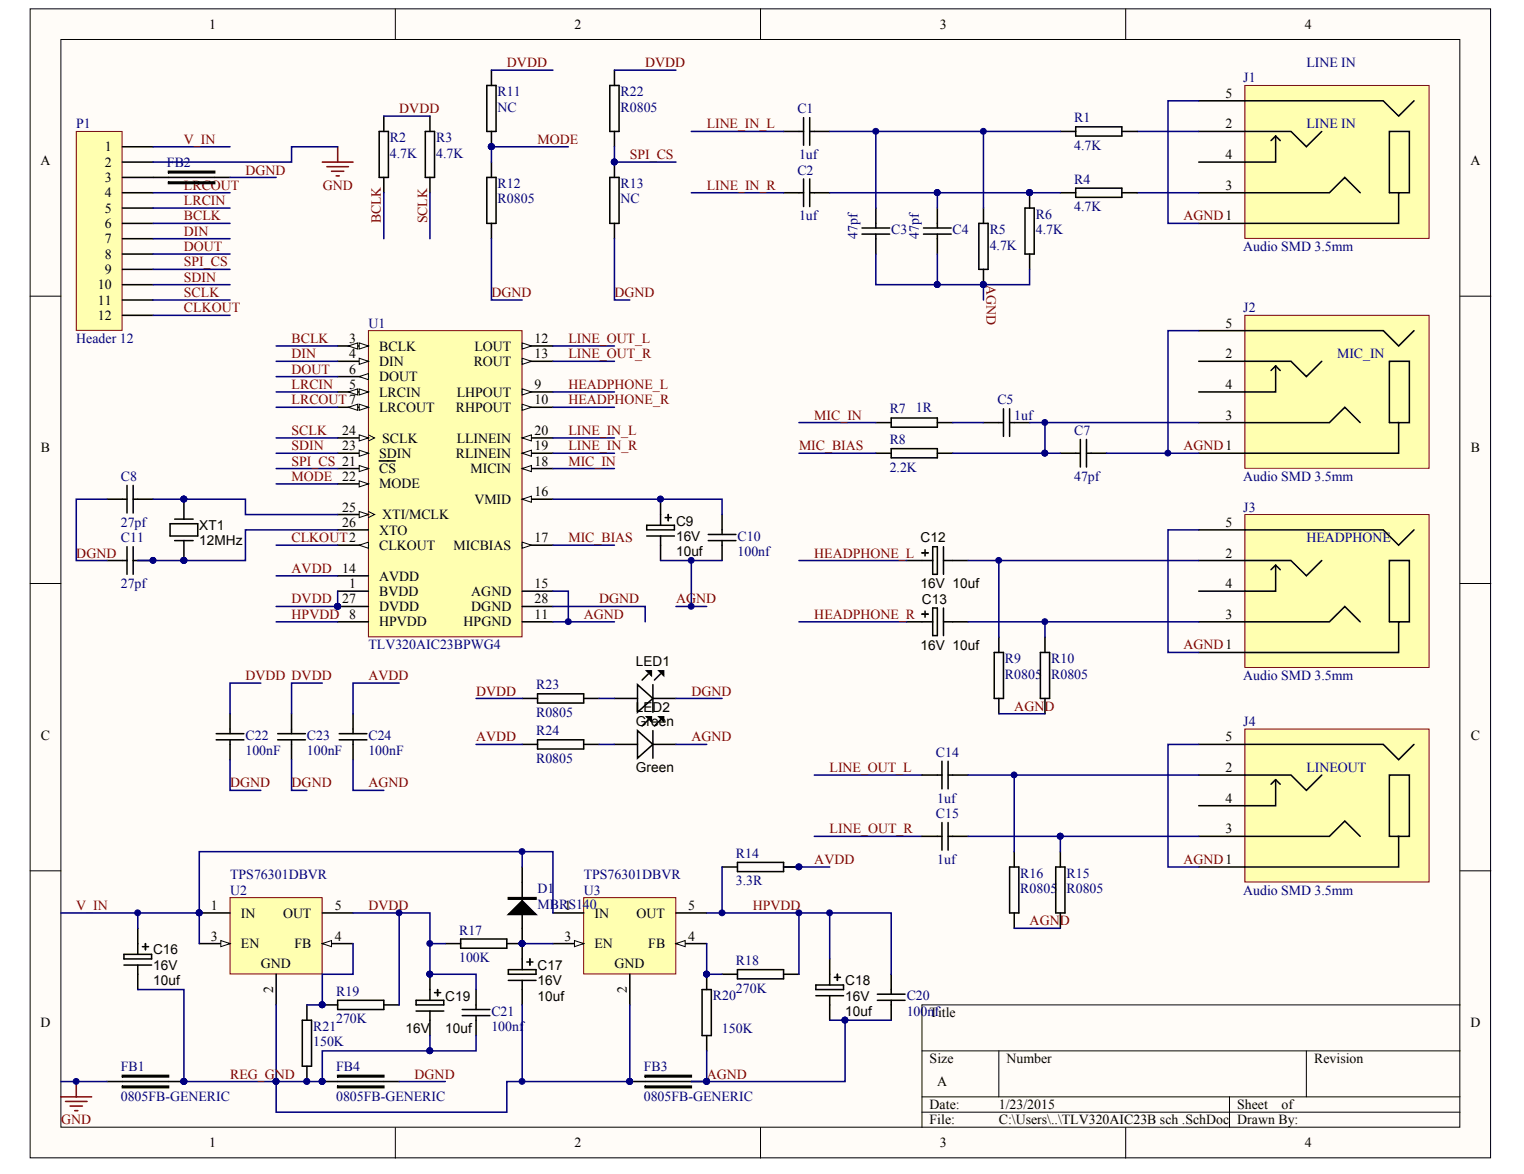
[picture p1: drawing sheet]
# Altium schematic sheet TLV320AIC23B sch .SchDoc
size A; PageSetup: Record=PageOptions|CenterHorizontal=True|CenterVertical=True|PrintScale=1.07|XCorrection=1.00|YCorrection=1.00|PrintKind=0|BorderSize=5000000|LeftOffset=0|BottomOffset=0|Orientation=2|PaperLength=1000|PaperWidth=1000|Scale=100|PaperSource=7|PrintQuality=-4|MediaType=1|DitherType=10|PaperKind=Letter|PrintScaleMode=1

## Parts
C1  1uf  [0805C-GENERIC]
C2  1uf  [0805C-GENERIC]
C3  47pf  [0805C-GENERIC]
C4  47pf  [0805C-GENERIC]
C5  1uf  [0805C-GENERIC]
C7  47pf  [0805C-GENERIC]
C8  27pf  [0805C-GENERIC]
C9  Ratings: 16V  [CAPMP3528X210N]  (hidden comment: 10uf)
C10  100nf  [0805C-GENERIC]
C11  27pf  [0805C-GENERIC]
C12  Ratings: 16V  [CAPMP3528X210N]  (hidden comment: 10uf)
C13  Ratings: 16V  [CAPMP3528X210N]  (hidden comment: 10uf)
C14  1uf  [0805C-GENERIC]
C15  1uf  [0805C-GENERIC]
C16  Ratings: 16V  [CAPMP3528X210N]  (hidden comment: 10uf)
C17  Ratings: 16V  [CAPMP3528X210N]  (hidden comment: 10uf)
C18  Ratings: 16V  [CAPMP3528X210N]  (hidden comment: 10uf)
C19  Ratings: 16V  [CAPMP3528X210N]  (hidden comment: 10uf)
C20  100nf  [0805C-GENERIC]
C21  100nf  [0805C-GENERIC]
C22  100nF  [0603C-GENERIC]
C23  100nF  [0603C-GENERIC]
C24  100nF  [0603C-GENERIC]
D1  MBRS140  [DIODE-SMA]
FB1  0805FB-GENERIC  [0805FB-GENERIC]
FB2  (no value)  [0805FB-GENERIC]
FB3  0805FB-GENERIC  [0805FB-GENERIC]
FB4  0805FB-GENERIC  [0805FB-GENERIC]
J1  Audio SMD 3.5mm  [SMDAudio3.5mm]
J2  Audio SMD 3.5mm  [SMDAudio3.5mm]
J3  Audio SMD 3.5mm  [SMDAudio3.5mm]
J4  Audio SMD 3.5mm  [SMDAudio3.5mm]
LED1  Green  [LED-0805-K]
LED2  Green  [LED-0805-K]
P1  Header 12  [HDR1X12]
R1  4.7K  [0805R-GENERIC]
R2  4.7K  [0805R-GENERIC]
R3  4.7K  [0805R-GENERIC]
R4  4.7K  [0805R-GENERIC]
R5  4.7K  [0805R-GENERIC]
R6  4.7K  [0805R-GENERIC]
R7  1R  [0805R-GENERIC]
R8  2.2K  [0805R-GENERIC]
R9  R0805  [0805R-GENERIC]
R10  R0805  [0805R-GENERIC]
R11  NC  [0805R-GENERIC]
R12  R0805  [0805R-GENERIC]
R13  NC  [0805R-GENERIC]
R14  3.3R  [0805R-GENERIC]
R15  R0805  [0805R-GENERIC]
R16  R0805  [0805R-GENERIC]
R17  100K  [0805R-GENERIC]
R18  270K  [0805R-GENERIC]
R19  270K  [0805R-GENERIC]
R20  150K  [0805R-GENERIC]
R21  150K  [0805R-GENERIC]
R22  R0805  [0805R-GENERIC]
R23  R0805  [0805R-GENERIC]
R24  R0805  [0805R-GENERIC]
U1  TLV320AIC23BPWG4  [PW28_N]
U2  TPS76301DBVR  [TI-DBV5_N]
U3  TPS76301DBVR  [TI-DBV5_N]
XT1  12MHz  [CRYSTAL_HC49-US-SM]

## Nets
GND: FB1.1 P1.2
AGND: C3.1 C4.1 C7.1 C9.2 C10.2 C18.2 C20.2 C24.2 FB3.2 J1.1 J1.5 J2.1 J2.5 J3.1 J3.5 J4.1 J4.5 LED2.K R5.1 R6.1 R9.1 R10.1 R15.1 R16.1 R20.1 U1.11(HPGND) U1.15(AGND)
AVDD: C24.1 R14.2 R24.2 U1.14(AVDD)
BCLK: P1.6 R2.1 U1.3(BCLK)
CLKOUT: P1.12 U1.2(CLKOUT)
DGND: C8.1 C11.2 C22.2 C23.2 FB2.2 FB4.2 LED1.K R12.1 R13.1 U1.28(DGND)
DIN: P1.7 U1.4(DIN)
DOUT: P1.8 U1.6(DOUT)
DVDD: C19.1 C21.1 C22.1 C23.1 R2.2 R3.2 R11.2 R17.1 R19.1 R22.2 R23.2 U1.1(BVDD) U1.27(DVDD) U2.5(OUT)
HEADPHONE_L: C12.1 U1.9(LHPOUT)
HEADPHONE_R: C13.1 U1.10(RHPOUT)
HPVDD: C18.1 C20.1 R14.1 R18.1 U1.8(HPVDD) U3.5(OUT)
LINE_IN_L: C1.1 U1.20(LLINEIN)
LINE_IN_R: C2.1 U1.19(RLINEIN)
LINE_OUT_L: C14.2 U1.12(LOUT)
LINE_OUT_R: C15.2 U1.13(ROUT)
LRCIN: P1.5 U1.5(LRCIN)
LRCOUT: P1.4 U1.7(LRCOUT)
MIC_BIAS: R8.1 U1.17(MICBIAS)
MIC_IN: R7.1 U1.18(MICIN)
MODE: R11.1 R12.2 U1.22(MODE)
REG_GND: C16.2 C17.2 C19.2 C21.2 FB1.2 FB3.1 FB4.1 R21.1 U2.2(GND) U3.2(GND)
SCLK: P1.11 R3.1 U1.24(SCLK)
SDIN: P1.10 U1.23(SDIN)
SPI_CS: P1.9 R13.2 R22.1 U1.21(~{CS})
V_IN: C16.1 D1.K P1.1 U2.1(IN) U2.3(EN) U3.1(IN)
NetC1_2: C1.2 C3.2 R1.1 R5.2
NetC2_2: C2.2 C4.2 R4.1 R6.2
NetC5_1: C5.1 C7.2 J2.3 R8.2
NetC5_2: C5.2 R7.2
NetC8_2: C8.2 U1.25(XTI/MCLK) XT1.2(OUT)
NetC9_1: C9.1 C10.1 U1.16(VMID)
NetC11_1: C11.1 U1.26(XTO) XT1.1(IN)
NetC12_2: C12.2 J3.2 R9.2
NetC13_2: C13.2 J3.3 R10.2
NetC14_1: C14.1 J4.2 R16.2
NetC15_1: C15.1 J4.3 R15.2
NetC17_1: C17.1 D1.A R17.2 U3.3(EN)
NetFB2_1: FB2.1 P1.3
NetJ1_2: J1.2 R1.2
NetJ1_3: J1.3 R4.2
NetLED1_A: LED1.A R23.1
NetLED2_A: LED2.A R24.1
NetR18_2: R18.2 R20.2 U3.4(FB)
NetR19_2: R19.2 R21.2 U2.4(FB)

Not connected (* = marked no-connect by the designer): J1 4; J2 2 4; J3 4; J4 4

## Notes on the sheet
- LINE IN
- MIC_IN
- HEADPHONE
- LINEOUT
